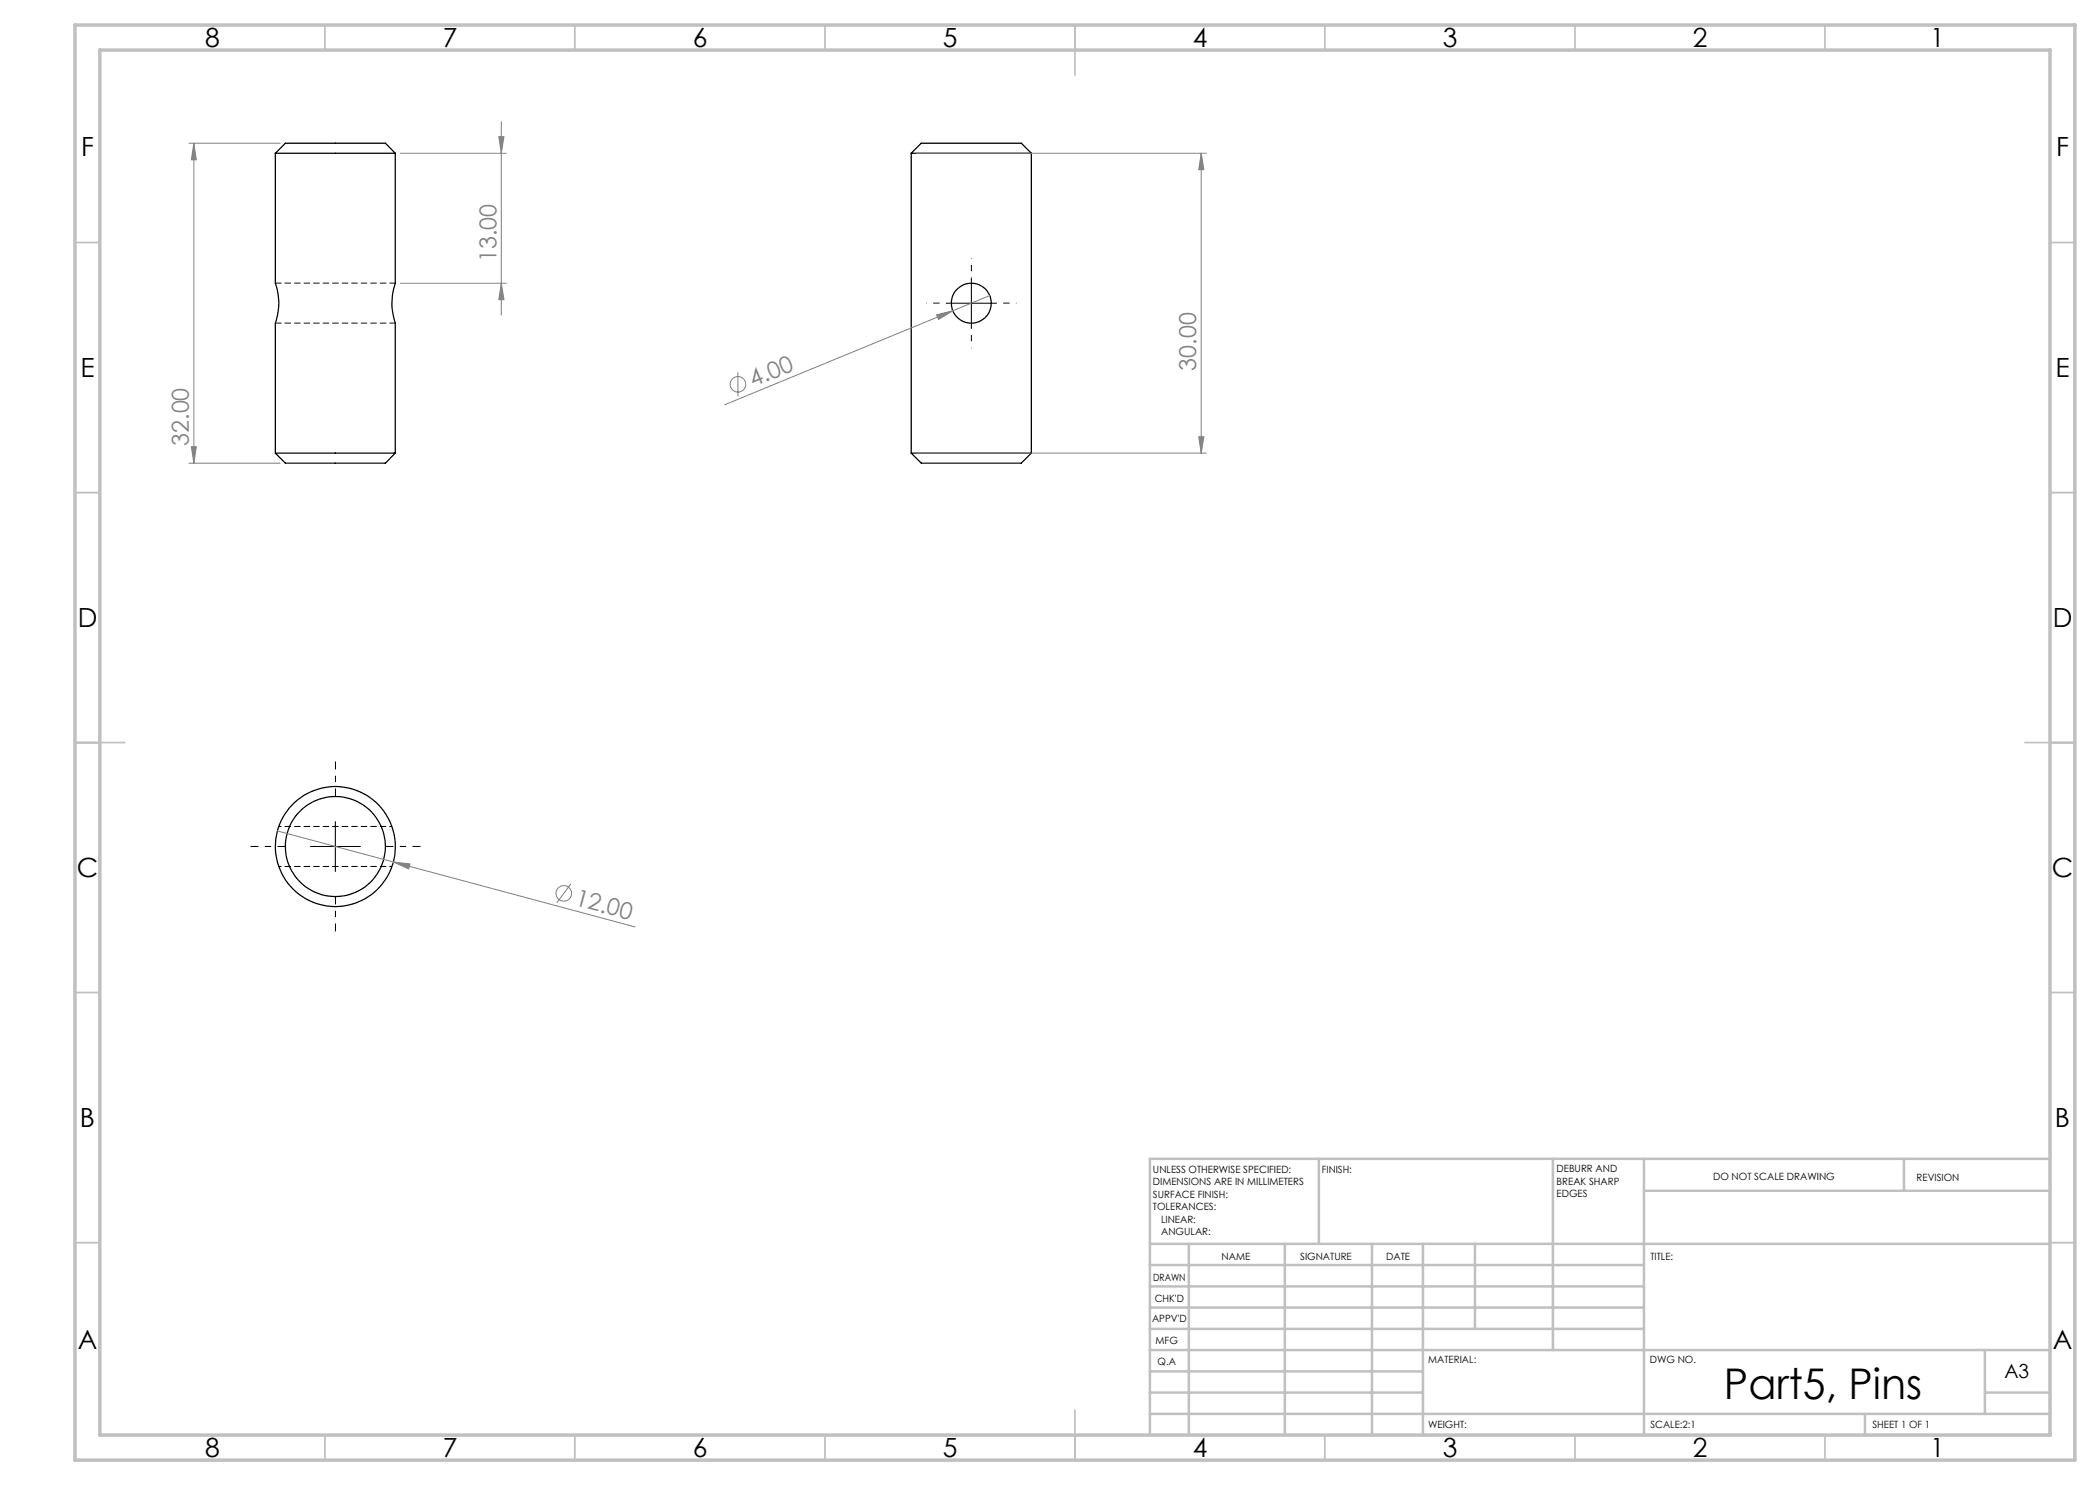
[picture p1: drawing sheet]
<svg xmlns="http://www.w3.org/2000/svg" width="420mm" height="297mm" viewBox="0 0 420 297" stroke-linecap="round" stroke-linejoin="round" font-family="sans-serif">
<path d="M79.1 56.6h-24M55.1 64.6h24" fill="none" stroke="#000" stroke-width=".2" stroke-dasharray="1.3 .6" stroke-dashoffset=".1" stroke-linecap="butt"/>
<g fill="none" stroke="#000" stroke-width=".25">
<path d="M55.1 30.7h24M55.1 30.7v26a11.6 11.6 0 0 1 0 7.9v26M55.1 30.7l2-2.1h20l2 2.1M79.1 30.7v26a12.2 12.2 0 0 0 0 7.9v26M182.2 30.7h24.1M182.2 30.7l2.1-2.1h20l2 2.1M182.2 30.7v59.9M206.3 30.7v59.9M55.1 90.6l2 2h20l2-2M55.1 90.6h24M182.2 90.6l2.1 2h20l2-2M182.2 90.6h24.1"/>
<circle cx="194.3" cy="60.7" r="4"/>
<circle cx="67.1" cy="169.3" r="12"/>
<circle cx="67.1" cy="169.3" r="10"/>
</g>
<path d="M55.8 173.3h22.6M78.4 165.3h-22.6" fill="none" stroke="#000" stroke-width=".2" stroke-dasharray="1.3 .6" stroke-dashoffset=".8" stroke-linecap="butt"/>
<g fill="none" stroke="#808080" stroke-width=".2">
<path d="M37.8 28.6h18.3M38.8 28.6v64M38.8 28.6l.5 3.4h-1zM80.1 30.7h21.2M99.8 27.3h1l-.5 3.4zM100.3 24.3v38.7M183.3 30.7h58M240.2 30.7v59.9M240.2 30.7l.6 3.2h-1.1zM80.1 56.7h21.2M100.3 56.7l.5 3.2h-1zM197.9 59.1l-53 21.9"/>
<path d="M147.6 74.5v4.8M187.3 63l3.3-.8-2.9 1.7zM37.8 92.6h18.3M38.3 89.4h1l-.5 3.2zM183.3 90.6h58M239.7 87.3h1.1l-.6 3.3zM55.5 166.2l23.2 6.2M78.7 172.4l3.3 .4-.3 1zM78.7 172.4l48.3 13M114.2 176.8l-2.9 3.8"/>
<circle cx="147.6" cy="76.9" r="1.55"/>
<circle cx="112.8" cy="178.7" r="1.56"/>
</g>
<path d="M194.3 55.6v-4M189.3 60.6h-4M194.3 65.6v4M199.3 60.6h4" fill="none" stroke="#000" stroke-width=".2" stroke-dasharray="15.2 1.3 1.3 1.3" stroke-dashoffset="15.1" stroke-linecap="butt"/>
<path d="M67.1 159.3v-7M57.1 169.3h-7M67.1 179.3v7M77.1 169.3h7" fill="none" stroke="#000" stroke-width=".2" stroke-dasharray="15.2 1.3 1.3 1.3" stroke-dashoffset="13.6" stroke-linecap="butt"/>
<path d="M194.3 55.6v10M189.3 60.6h9.9M62.1 169.3h10M67.1 164.3v10" fill="none" stroke="#000" stroke-width=".2"/>
<g fill="none" stroke="#c0c0c0" stroke-width=".35">
<path d="M65 5v5M115 5v5M165 5v5M215 5v10M265 5v5M315 5v5M365 5v5M15 48.5h5M410 48.5h5M15 98.5h5M410 98.5h5M15 148.5h10"/>
<path d="M405 148.5h10M15 198.5h5M410 198.5h5M15 248.5h5M410 248.5h5M65 287v5M115 287v5M165 287v5M215 282v10M265 287v5M315 287v5M365 287v5"/>
</g>
<g fill="none" stroke="#c0c0c0" stroke-width=".5">
<path d="M263.8 231.8v17M310.6 231.8v38.2M328.8 231.8v55.2M328.8 238.2h81.2M380.8 231.8v6.4M410 231.8h-180v55.2M230 248.8h180M230 257.3h98.8M230 253h98.8M237.8 248.8v38.2M257 248.8v38.2M274.4 248.8v38.2"/>
<path d="M284.6 248.8v38.2M295 248.8v17M230 265.8h98.8M230 261.5h98.8M230 278.5h54.6M230 274.3h54.6M230 270h180M397 278.5h13M397 270v12.8M230 282.8h180M373 282.8v4.2"/>
</g>
<path d="M15 5h400v287h-400zM20 10h390v277h-390z" fill="none" stroke="#c0c0c0" stroke-width=".7"/>
<g fill="#808080">
<path d="M187.3 63l3.3-.8-2.9 1.7z"/>
<path d="M78.7 172.4l3.3 .4-.3 1z"/>
<path d="M100.3 56.7l.5 3.2h-1zM99.8 27.3h1l-.5 3.4z"/>
<path d="M38.8 28.6l.5 3.4h-1zM38.3 89.4h1l-.5 3.2zM240.2 30.7l.6 3.2h-1.1zM239.7 87.3h1.1l-.6 3.3z"/>
</g>
<text font-size="8.5" x="344.8" y="279.7">Part5, Pins</text>
<g font-size="5.3">
<text x="41" y="9.5">8</text>
<text x="88.5" y="9.5">7</text>
<text x="138.5" y="9.5">6</text>
<text x="188.5" y="9.5">5</text>
<text x="238.5" y="9.5">4</text>
<text x="288.5" y="9.5">3</text>
<text x="338.5" y="9.5">2</text>
<text x="386" y="9.5">1</text>
<text x="16.2" y="31.3">F</text>
<text x="411.2" y="31.3">F</text>
<text x="16.1" y="75.5">E</text>
<text x="411.1" y="75.5">E</text>
<text x="15.5" y="125.5">D</text>
<text x="410.5" y="125.5">D</text>
<text x="15.4" y="175.5">C</text>
<text x="410.4" y="175.5">C</text>
<text x="16" y="225.5">B</text>
<text x="411" y="225.5">B</text>
<text x="15.5" y="269.8">A</text>
<text x="410.5" y="269.8">A</text>
<text x="41" y="291.5">8</text>
<text x="88.5" y="291.5">7</text>
<text x="138.5" y="291.5">6</text>
<text x="188.5" y="291.5">5</text>
<text x="238.5" y="291.5">4</text>
<text x="288.5" y="291.5">3</text>
<text x="338.5" y="291.5">2</text>
<text x="386" y="291.5">1</text>
</g>
<g font-size="4.7" fill="#808080">
<text x="99.3" y="52.5" transform="rotate(-90 99.3 52.5)">13.00</text>
<text x="150.6" y="77.4" transform="rotate(-22 150.6 77.4)">4.00</text>
<text x="239.3" y="74.1" transform="rotate(-90 239.3 74.1)">30.00</text>
<text x="37.8" y="89.2" transform="rotate(-90 37.8 89.2)">32.00</text>
<text x="114.8" y="181" transform="rotate(15 114.8 181)">12.00</text>
</g>
<text font-size="3.9" x="400.9" y="275.5">A3</text>
<g font-size="2">
<text x="230.6" y="234.6">UNLESS OTHERWISE SPECIFIED:</text>
<text x="230.6" y="237.1">DIMENSIONS ARE IN MILLIMETERS</text>
<text x="230.6" y="239.6">SURFACE FINISH:</text>
<text x="264.4" y="234.6">FINISH:</text>
<text x="311.3" y="234.5">DEBURR AND</text>
<text x="311.3" y="237">BREAK SHARP</text>
<text x="311.3" y="239.5">EDGES</text>
<text x="342.6" y="236">DO NOT SCALE DRAWING</text>
<text x="383.3" y="236.2">REVISION</text>
<text x="230.6" y="242.1">TOLERANCES:</text>
<text x="232.2" y="244.6">LINEAR:</text>
<text x="232.2" y="247.1">ANGULAR:</text>
<text x="244.3" y="252">NAME</text>
<text x="260" y="251.9">SIGNATURE</text>
<text x="277.2" y="251.9">DATE</text>
<text x="330.1" y="251.9">TITLE:</text>
<text x="230.6" y="256.1">DRAWN</text>
<text x="230.9" y="260.3">CHK'D</text>
<text x="230.4" y="264.4">APPV'D</text>
<text x="231.1" y="268.8">MFG</text>
<text x="231.5" y="273">Q.A</text>
<text x="285.6" y="272.5">MATERIAL:</text>
<text x="330" y="272.5">DWG NO.</text>
<text x="285.6" y="285.5">WEIGHT:</text>
<text x="330.1" y="285.6">SCALE:2:1</text>
<text x="374.5" y="285.6">SHEET 1 OF 1</text>
</g>
</svg>
